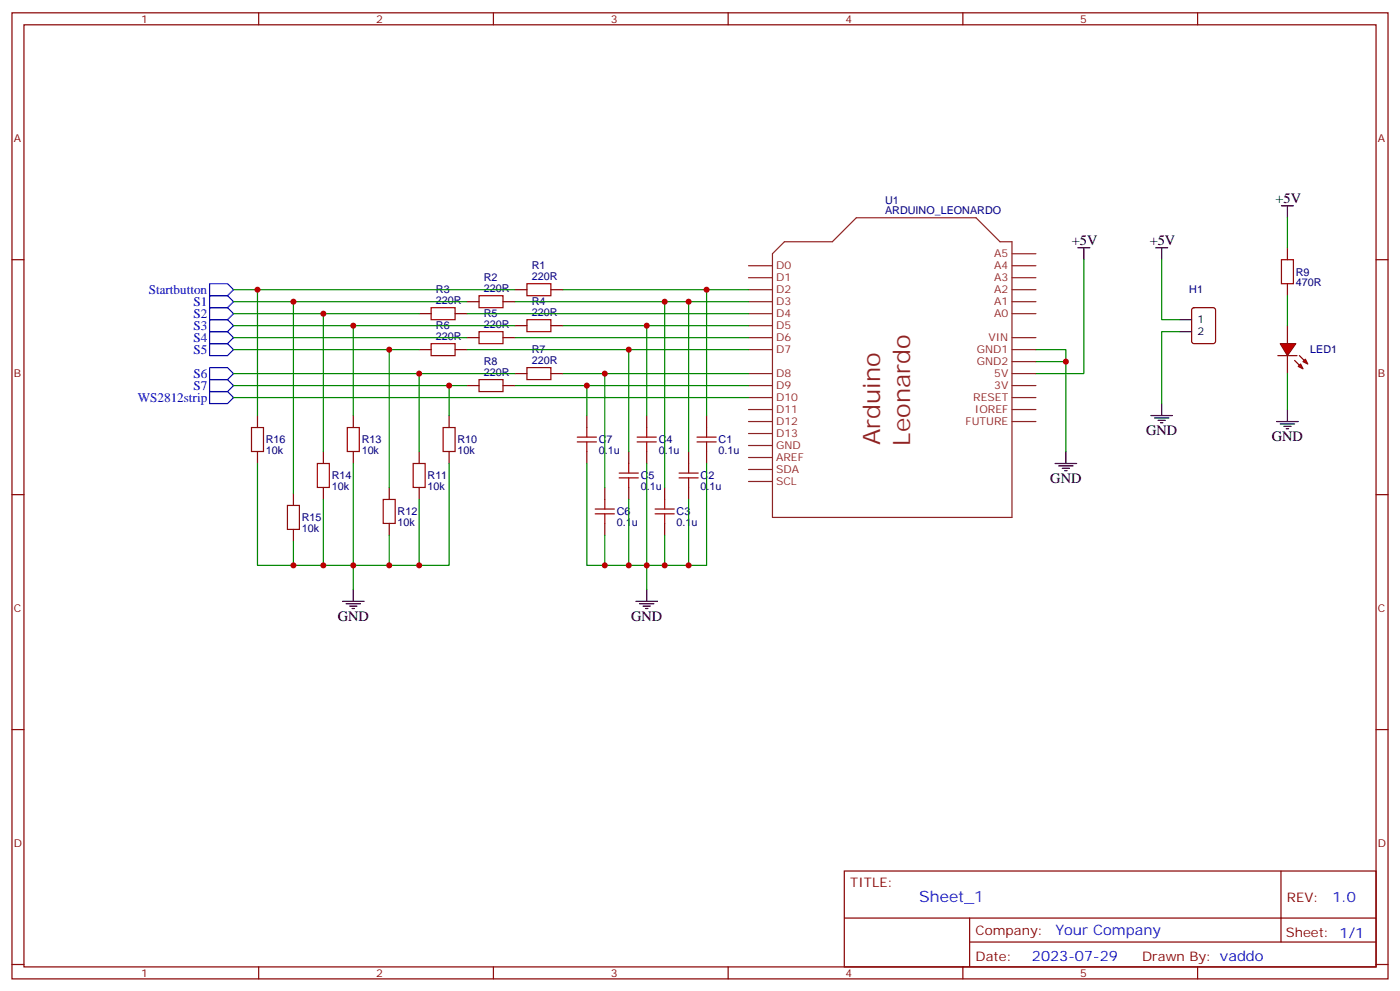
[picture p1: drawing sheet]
<svg xmlns="http://www.w3.org/2000/svg" width="412mm" height="292mm" viewBox="0 0 412 292" stroke-linecap="round" stroke-linejoin="round" font-family="sans-serif">
<g fill="none" stroke="#870000" stroke-width=".35">
<path d="M3.5 3.8h405.4v284.3h-405.4zM7.1 7.3h398.2v277.3h-398.2zM76.2 3.8v3.5M145.3 3.8v3.5M214.5 3.8v3.5M283.6 3.8v3.5M352.8 3.8v3.5M3.5 76.4h3.6M379.2 72.9v3.5M405.3 76.4h3.6M123.5 92.3h3.5M134.1 92.3h3.5"/>
<path d="M137.6 88.8h3.5M137.6 99.4h3.5M148.2 88.8h3.5M148.2 99.4h3.5M151.7 85.3h3.5M151.7 95.8h3.5M162.3 85.3h3.5M162.3 95.8h3.5M379.2 83.5v3.5M123.5 102.9h3.5M134.1 102.9h3.5M137.6 113.5h3.5"/>
<path d="M148.2 113.5h3.5M151.7 110h3.5M162.3 110h3.5M3.5 145.6h3.6M405.3 145.6h3.6M3.5 214.7h3.6M405.3 214.7h3.6M248.7 256.4h156.6v28.2h-156.6zM377.3 256.4v20.9M248.7 270.2h156.5M285.6 277.3h119.6M285.6 270.2v14.1"/>
<path d="M3.5 283.9h3.6M76.2 284.6v3.5M145.3 284.6v3.5M214.5 284.6v3.5M283.6 284.6v3.5M352.8 284.6v3.5M405.3 283.9h3.6"/>
</g>
<g fill="none" stroke="#8c2424" stroke-width=".35">
<path d="M220.5 78.2h7M227.5 74.7l3.6-3.5h14.1l7-7.1h35.3l7.1 7.1h3.5v81.1h-70.6zM298.1 78.2h7.1M298.1 74.7h7.1M220.5 81.7h7M220.5 85.3h7M220.5 88.8h7M220.5 92.3h7M220.5 95.8h7M220.5 99.4h7M298.1 81.7h7.1M298.1 85.3h7.1"/>
<path d="M298.1 88.8h7.1M298.1 92.3h7.1M298.1 99.4h7.1M220.5 102.9h7M220.5 110h7M220.5 113.5h7M220.5 117h7M298.1 102.9h7.1M298.1 110h7.1M298.1 113.5h7.1M298.1 117h7.1M298.1 106.4h7.1"/>
<path d="M220.5 120.5h7M220.5 124.1h7M220.5 127.6h7M220.5 131.1h7M220.5 134.7h7M220.5 138.2h7M298.1 120.5h7.1M298.1 124.1h7.1M220.5 141.7h7"/>
</g>
<path d="M377.5 76.4h3.5v7.1h-3.5zM127 90.6h7.1v3.5h-7.1zM141.1 87h7.1v3.6h-7.1zM141.1 97.6h7.1v3.5h-7.1zM155.2 83.5h7.1v3.5h-7.1zM155.2 94.1h7.1v3.5h-7.1zM127 101.1h7.1v3.6h-7.1zM141.1 111.7h7.1v3.6h-7.1zM155.2 108.2h7.1v3.5h-7.1z" fill="none" stroke="#a10000" stroke-width=".35"/>
<path d="M68.8 85.3h82.9M137.6 92.3h82.9M151.7 88.8h68.8M151.7 99.4h68.8M165.8 85.3h54.7M165.8 95.8h54.7M68.8 117h151.7M137.6 102.9h82.9M151.7 113.5h68.8M165.8 110h54.7" fill="none" stroke="#008700" stroke-width=".35"/>
<path d="M61.7 83.5h5.3l1.8 1.8-1.8 1.7h-5.3zM61.7 87h5.3l1.8 1.8-1.8 1.8h-5.3zM61.7 90.6h5.3l1.8 1.7-1.8 1.8h-5.3zM61.7 94.1h5.3l1.8 1.7-1.8 1.8h-5.3zM61.7 97.6h5.3l1.8 1.8-1.8 1.7h-5.3zM61.7 115.3h5.3l1.8 1.7-1.8 1.8h-5.3zM61.7 101.1h5.3l1.8 1.8-1.8 1.8h-5.3zM61.7 108.2h5.3l1.8 1.8-1.8 1.7h-5.3zM61.7 111.7h5.3l1.8 1.8-1.8 1.8h-5.3z" fill="none" stroke="#00f" stroke-width=".35"/>
<g fill="#f00" stroke="#870000" stroke-width=".35">
<path d="M377.1 101.1h4.6l-2.5 3.6z"/>
<path d="M376.4 104.7h5.7z"/>
</g>
<g fill="#870000" stroke="#870000" stroke-width=".35">
<path d="M382.8 104.7l1.4 1.4z"/>
<path d="M381.4 106.1l1.4 1.4z"/>
</g>
<g fill="#f00" stroke="#870000" stroke-width=".35">
<path d="M384.5 105.7l.7 1.4-1.4-.7z"/>
<path d="M383.1 107.1l.7 1.4-1.4-.7z"/>
</g>
<g fill="none" stroke="#870000" stroke-width=".35">
<path d="M351.2 90.8l.5-.2h5.7l.6 .4 .1 9.4-.5 .7h-5.9l-.6-.4-.1-9.4zM379.2 95.8v5.3M379.2 104.7v5.3M75.8 122.3v3.5M75.8 132.9v3.5M95.2 132.9v3.5M104.1 122.3v3.5M104.1 132.9v3.5M123.5 132.9v3.5M132.3 122.3v3.5M132.3 132.9v3.5M172.9 122.3v3.5"/>
<path d="M172.9 132.9v3.5M185.2 132.9v3.5M190.5 122.3v3.5M190.5 132.9v3.5M202.8 132.9v3.5M208.1 122.3v3.5M208.1 132.9v3.5M86.4 145.2v3.6M86.4 155.8v3.5M95.2 143.5v3.5M114.7 143.5v3.5M114.7 154.1v3.5"/>
<path d="M123.5 143.5v3.5M178.2 143.5v3.5M178.2 154.1v3.5M185.2 143.5v3.5M195.8 143.5v3.5M195.8 154.1v3.5M202.8 143.5v3.5"/>
</g>
<g fill="none" stroke="#008700" stroke-width=".35">
<path d="M319.3 76.4v33.6h-14.1M342.2 76.4v17.7h5.3M379.2 64.1v8.8M68.8 99.4h68.8M68.8 95.8h82.9M68.8 92.3h54.7M68.8 88.8h68.8M75.8 85.3v37M86.4 88.8v56.4M95.2 92.3v40.6M104.1 95.8v26.5M190.5 95.8v26.5"/>
<path d="M195.8 88.8v54.7M202.8 88.8v44.1M208.1 85.3v37M347.5 97.6h-5.3v21.2M379.2 87v8.8M68.8 113.5h68.8M68.8 110h82.9M68.8 102.9h54.7M114.7 102.9v40.6M123.5 110v22.9M132.3 113.5v8.8M172.9 113.5v8.8"/>
<path d="M178.2 110v33.5M185.2 102.9v30M305.2 106.4h8.8v26.5M305.2 102.9h8.8v3.5M379.2 110v10.5M75.8 136.4v30h10.6M104.1 136.4v37.1M132.3 136.4v30h-8.8M172.9 136.4v30h5.3M190.5 136.4v37.1M208.1 136.4v30h-5.3M86.4 159.3v7.1h8.8"/>
<path d="M95.2 147v19.4h19.5v-8.8M123.5 147v19.4h-8.8M178.2 157.6v8.8h7M185.2 147v19.4h10.6v-8.8M202.8 147v19.4h-7"/>
</g>
<g fill="none" stroke="#000" stroke-width=".35">
<path d="M317.5 72.9h3.5M319.3 72.9v3.5M340.4 72.9h3.6M342.2 72.9v3.5M377.5 60.6h3.5M379.2 60.6v3.5M347.5 94.1h3.5M347.5 97.6h3.5M342.2 118.8v3.5M310.8 136.4h6.3M311.9 137.1h4.2M312.9 137.8h2.1"/>
<path d="M313.6 138.5h.7M314 132.9v3.5M339 122.3h6.4M340.1 123h4.2M341.1 123.7h2.2M341.8 124.4h.7M376.1 124.1h6.3M377.1 124.8h4.3M378.2 125.5h2.1M378.9 126.2h.7M379.2 120.5v3.6M100.9 177h6.3"/>
<path d="M102 177.7h4.2M103 178.4h2.1M103.7 179.1h.7M104.1 173.5v3.5M187.3 177h6.4M188.4 177.7h4.2M189.4 178.4h2.2M190.1 179.1h.8M190.5 173.5v3.5"/>
</g>
<g fill="none" stroke="#a10000" stroke-width=".35">
<path d="M74.1 125.8h3.5v7.1h-3.5zM93.5 136.4h3.5v7.1h-3.5zM102.3 125.8h3.5v7.1h-3.5zM121.7 136.4h3.5v7.1h-3.5zM130.5 125.8h3.6v7.1h-3.6zM170 130.1h5.7M170 128.7h5.7M172.9 125.8v2.9M172.9 130.1v2.8M182.4 139.2h5.6M185.2 136.4v2.8M187.7 130.1h5.6"/>
<path d="M187.7 128.7h5.6M190.5 125.8v2.9M190.5 130.1v2.8M200 139.2h5.7M202.8 136.4v2.8M205.3 130.1h5.7M205.3 128.7h5.7M208.1 125.8v2.9M208.1 130.1v2.8M84.7 148.8h3.5v7h-3.5zM112.9 147h3.5v7.1h-3.5zM175.3 151.2h5.7"/>
<path d="M175.3 149.8h5.7M178.2 147v2.8M178.2 151.2v2.9M182.4 140.7h5.6M185.2 140.7v2.8M193 151.2h5.6M193 149.8h5.6M195.8 147v2.8M195.8 151.2v2.9M200 140.7h5.7M202.8 140.7v2.8"/>
</g>
<g fill="#c00">
<circle cx="208.1" cy="85.3" r=".88"/>
<circle cx="202.8" cy="88.8" r=".88"/>
<circle cx="190.5" cy="95.8" r=".88"/>
<circle cx="185.2" cy="102.9" r=".88"/>
<circle cx="178.2" cy="110" r=".88"/>
<circle cx="172.9" cy="113.5" r=".88"/>
<circle cx="195.8" cy="88.8" r=".88"/>
<circle cx="132.3" cy="113.5" r=".88"/>
<circle cx="123.5" cy="110" r=".88"/>
<circle cx="114.7" cy="102.9" r=".88"/>
<circle cx="104.1" cy="95.8" r=".88"/>
<circle cx="95.3" cy="92.3" r=".88"/>
<circle cx="86.4" cy="88.8" r=".88"/>
<circle cx="75.8" cy="85.3" r=".88"/>
<circle cx="190.5" cy="166.4" r=".88"/>
<circle cx="195.8" cy="166.4" r=".88"/>
<circle cx="202.8" cy="166.4" r=".88"/>
<circle cx="185.2" cy="166.4" r=".88"/>
<circle cx="178.2" cy="166.4" r=".88"/>
<circle cx="104.1" cy="166.4" r=".88"/>
<circle cx="114.7" cy="166.4" r=".88"/>
<circle cx="123.5" cy="166.4" r=".88"/>
<circle cx="95.3" cy="166.4" r=".88"/>
<circle cx="86.4" cy="166.4" r=".88"/>
<circle cx="314" cy="106.4" r=".88"/>
</g>
<g font-size="7.1" fill="#8d2323">
<text x="259.3" y="131.1" transform="rotate(-90 259.3 131.1)">Arduino</text>
<text x="268.1" y="131.1" transform="rotate(-90 268.1 131.1)">Leonardo</text>
</g>
<text font-size="4.6" fill="#00f" x="270.8" y="265.4">Sheet_1</text>
<g font-size="4.2">
<text x="375.7" y="59.9">+5V</text>
<text x="315.7" y="72.2">+5V</text>
<text x="338.7" y="72.2">+5V</text>
<text x="337.6" y="128">GND</text>
<text x="374.6" y="129.7">GND</text>
<text x="309.4" y="142.1">GND</text>
<text x="99.5" y="182.6">GND</text>
<text x="185.9" y="182.6">GND</text>
</g>
<g font-size="4.2" fill="#00f">
<text x="392.5" y="265.6">1.0</text>
<text x="310.9" y="275.2">Your Company</text>
<text x="304" y="283">2023-07-29</text>
</g>
<g font-size="3.9" fill="#00f">
<text x="43.8" y="86.5">Startbutton</text>
<text x="57" y="90.1">S1</text>
<text x="57" y="93.6">S2</text>
<text x="57" y="97.1">S3</text>
<text x="57" y="100.7">S4</text>
<text x="57" y="104.2">S5</text>
<text x="57" y="111.2">S6</text>
<text x="40.6" y="118.3">WS2812strip</text>
<text x="57" y="114.8">S7</text>
</g>
<g font-size="3.9" fill="#800">
<text x="250.5" y="260.9">TITLE:</text>
<text x="379.1" y="265.6">REV:</text>
<text x="287.4" y="275.1">Company:</text>
<text x="378.7" y="275.8">Sheet: 1/1</text>
<text x="287.4" y="282.8">Date:</text>
<text x="336.4" y="282.9">Drawn By: vaddo</text>
</g>
<g font-size="3.2" fill="#800">
<text x="41.6" y="6.8">1</text>
<text x="110.8" y="6.8">2</text>
<text x="179.9" y="6.8">3</text>
<text x="249.1" y="6.8">4</text>
<text x="318.2" y="6.8">5</text>
<text x="4.1" y="41.9">A</text>
<text x="405.9" y="41.9">A</text>
<text x="4.1" y="111">B</text>
<text x="405.9" y="111">B</text>
<text x="4.1" y="180.2">C</text>
<text x="405.9" y="180.2">C</text>
<text x="4.1" y="249.3">D</text>
<text x="405.9" y="249.3">D</text>
<text x="41.6" y="287.6">1</text>
<text x="110.8" y="287.6">2</text>
<text x="179.9" y="287.6">3</text>
<text x="249.1" y="287.6">4</text>
<text x="318.2" y="287.6">5</text>
</g>
<g font-size="3.2" fill="#000080">
<text x="260.7" y="59.9">U1</text>
<text x="260.7" y="63">ARDUINO_LEONARDO</text>
<text x="142.5" y="82.8">R2</text>
<text x="156.6" y="82.4">220R</text>
<text x="156.6" y="79.3">R1</text>
<text x="381.7" y="81.1">R9</text>
<text x="128.4" y="89.5">220R</text>
<text x="128.4" y="86.4">R3</text>
<text x="142.5" y="86">220R</text>
<text x="156.6" y="89.9">R4</text>
<text x="350.3" y="86.4">H1</text>
<text x="381.7" y="84.2">470R</text>
<text x="142.5" y="93.4">R5</text>
<text x="156.6" y="93">220R</text>
<text x="128.4" y="100.1">220R</text>
<text x="128.4" y="96.9">R6</text>
<text x="142.5" y="96.6">220R</text>
<text x="142.5" y="107.5">R8</text>
<text x="156.6" y="107.1">220R</text>
<text x="156.6" y="104">R7</text>
<text x="385.9" y="104">LED1</text>
<text x="142.5" y="110.7">220R</text>
<text x="78.3" y="130.5">R16</text>
<text x="106.5" y="130.5">R13</text>
<text x="134.8" y="130.5">R10</text>
<text x="176.4" y="130.5">C7</text>
<text x="194" y="130.5">C4</text>
<text x="211.7" y="130.5">C1</text>
<text x="78.3" y="133.6">10k</text>
<text x="106.5" y="133.6">10k</text>
<text x="134.8" y="133.6">10k</text>
<text x="176.4" y="133.6">0.1u</text>
<text x="194" y="133.6">0.1u</text>
<text x="211.7" y="133.6">0.1u</text>
<text x="97.7" y="141.1">R14</text>
<text x="125.9" y="141.1">R11</text>
<text x="188.7" y="141.1">C5</text>
<text x="206.4" y="141.1">C2</text>
<text x="97.7" y="144.2">10k</text>
<text x="125.9" y="144.2">10k</text>
<text x="188.7" y="144.2">0.1u</text>
<text x="206.4" y="144.2">0.1u</text>
<text x="88.9" y="153.4">R15</text>
<text x="117.1" y="154.8">10k</text>
<text x="117.1" y="151.6">R12</text>
<text x="181.7" y="154.8">0.1u</text>
<text x="181.7" y="151.6">C6</text>
<text x="199.3" y="154.8">0.1u</text>
<text x="199.3" y="151.6">C3</text>
<text x="88.9" y="156.5">10k</text>
</g>
<g font-size="3.2" fill="#8d2323">
<text x="292.9" y="75.7">A5</text>
<text x="228.6" y="79.3">D0</text>
<text x="228.6" y="82.8">D1</text>
<text x="292.9" y="79.3">A4</text>
<text x="292.9" y="82.8">A3</text>
<text x="228.6" y="86.3">D2</text>
<text x="228.6" y="89.9">D3</text>
<text x="292.9" y="86.3">A2</text>
<text x="292.9" y="89.9">A1</text>
<text x="228.6" y="93.4">D4</text>
<text x="292.9" y="93.4">A0</text>
<text x="228.6" y="96.9">D5</text>
<text x="228.6" y="100.4">D6</text>
<text x="291.2" y="100.4">VIN</text>
<text x="228.6" y="104">D7</text>
<text x="287.7" y="104">GND1</text>
<text x="287.7" y="107.5">GND2</text>
<text x="228.6" y="111">D8</text>
<text x="292.9" y="111">5V</text>
<text x="228.6" y="114.5">D9</text>
<text x="228.6" y="118.1">D10</text>
<text x="286.7" y="118.1">RESET</text>
<text x="292.9" y="114.5">3V</text>
<text x="228.6" y="121.6">D11</text>
<text x="228.6" y="125.1">D12</text>
<text x="284.4" y="125.1">FUTURE</text>
<text x="287.2" y="121.6">IOREF</text>
<text x="228.6" y="128.7">D13</text>
<text x="228.6" y="132.2">GND</text>
<text x="228.6" y="135.7">AREF</text>
<text x="228.6" y="142.8">SCL</text>
<text x="228.6" y="139.2">SDA</text>
</g>
<g font-size="3.2">
<text x="352.8" y="95.1">1</text>
<text x="352.8" y="98.7">2</text>
</g>
</svg>
